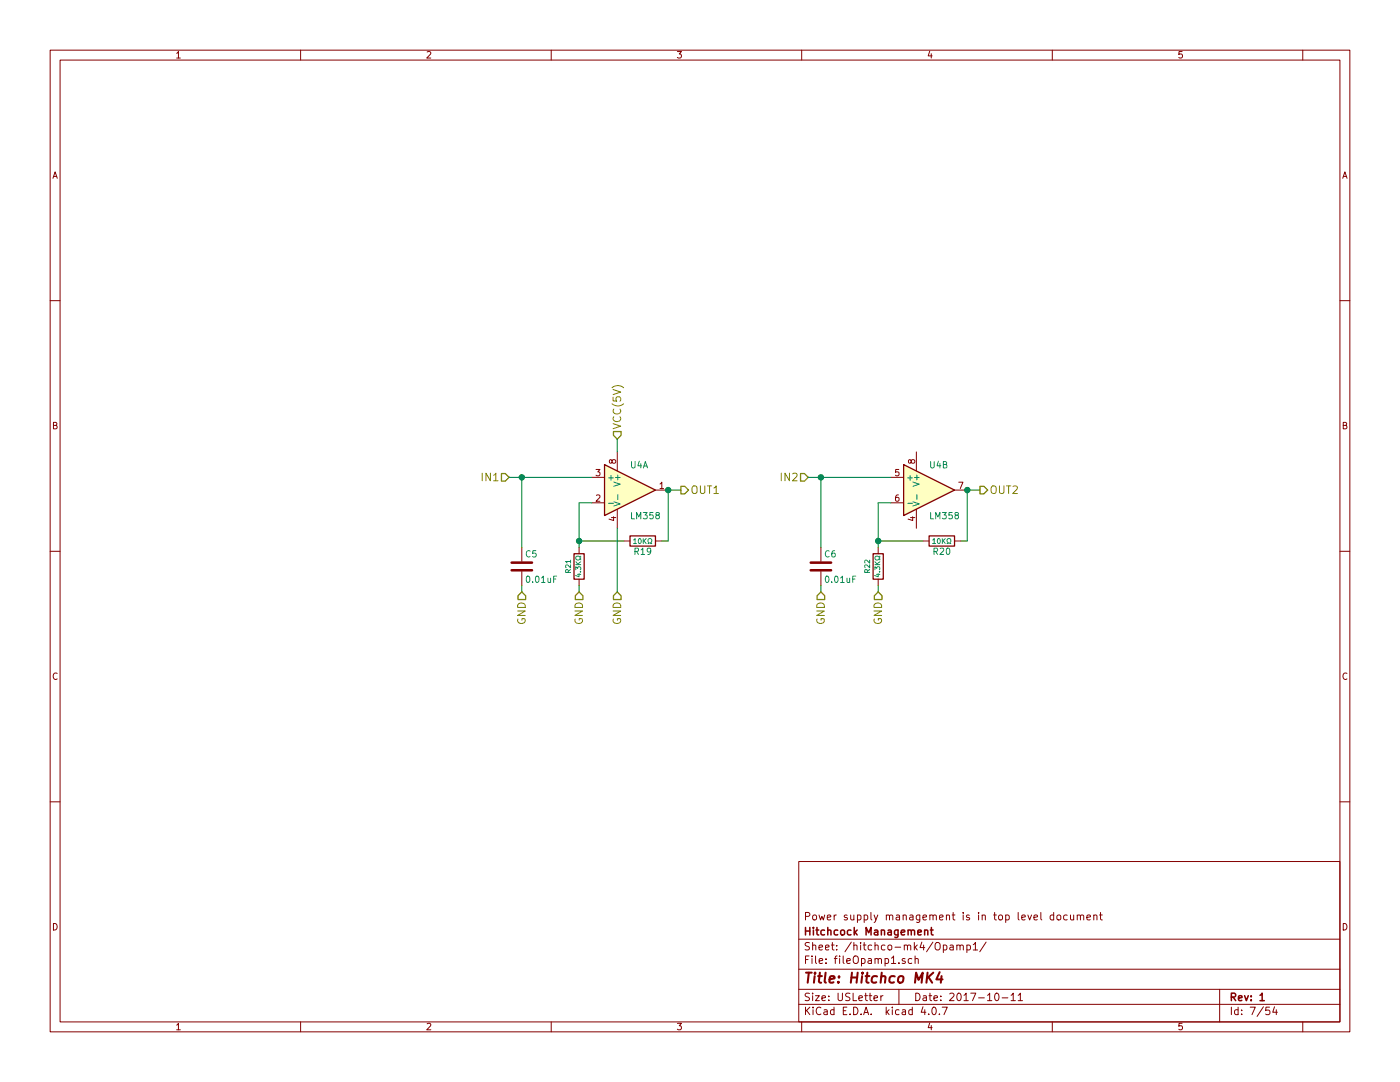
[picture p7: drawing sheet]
EESchema Schematic File Version 2
LIBS:power
LIBS:device
LIBS:switches
LIBS:relays
LIBS:motors
LIBS:transistors
LIBS:conn
LIBS:linear
LIBS:regul
LIBS:74xx
LIBS:cmos4000
LIBS:adc-dac
LIBS:memory
LIBS:xilinx
LIBS:microcontrollers
LIBS:dsp
LIBS:microchip
LIBS:analog_switches
LIBS:motorola
LIBS:texas
LIBS:intel
LIBS:audio
LIBS:interface
LIBS:digital-audio
LIBS:philips
LIBS:display
LIBS:cypress
LIBS:siliconi
LIBS:opto
LIBS:atmel
LIBS:contrib
LIBS:valves
LIBS:freetronics_schematic
LIBS:cd4013b
LIBS:ncs3s1205sc
LIBS:lca715
LIBS:SN74HC595N
LIBS:CD74HC4067
LIBS:hitchco-mk4-cache
EELAYER 25 0
EELAYER END
$Descr USLetter 11000 8500
encoding utf-8
Sheet 7 54
Title "Hitchco MK4"
Date "2017-10-11"
Rev "1"
Comp "Hitchcock Management"
Comment1 "Power supply management is in top level document"
Comment2 ""
Comment3 ""
Comment4 ""
$EndDescr
$Comp
L LM358 U4
U 1 1
P 4950 3850
F 0 "U4" H 4950 4050 50  0000 L CNN
F 1 "LM358" H 4950 3650 50  0000 L CNN
F 2 "Housings_DIP:DIP-8_W7.62mm" H 4950 3850 50  0001 C CNN
F 3 "http://www.ti.com/lit/ds/symlink/lm358.pdf" H 4950 3850 50  0001 C CNN
F 4 "296-1395-5-ND" H 4950 4150 50  0001 C CNN "digikey-pn"
F 5 "LM358P" H 4950 4150 50  0001 C CNN "mfg-pn"
	1    4950 3850
	1    0    0    -1  
$EndComp
$Comp
L LM358 U4
U 2 1
P 7300 3850
F 0 "U4" H 7300 4050 50  0000 L CNN
F 1 "LM358" H 7300 3650 50  0000 L CNN
F 2 "Housings_DIP:DIP-8_W7.62mm" H 7300 3850 50  0001 C CNN
F 3 "http://www.ti.com/lit/ds/symlink/lm358.pdf" H 7300 3850 50  0001 C CNN
F 4 "296-1395-5-ND" H 7300 4150 50  0001 C CNN "digikey-pn"
F 5 "LM358P" H 7300 4150 50  0001 C CNN "mfg-pn"
	2    7300 3850
	1    0    0    -1  
$EndComp
$Comp
L R R19
U 1 1
P 5050 4250
F 0 "R19" V 5130 4250 50  0000 C CNN
F 1 "10KΩ" V 5050 4250 39  0000 C CNN
F 2 "Resistors_THT:R_Axial_DIN0204_L3.6mm_D1.6mm_P5.08mm_Horizontal" V 4980 4250 50  0001 C CNN
F 3 "" H 5050 4250 50  0001 C CNN
F 4 "BC10.0KXCT-ND" H 5130 4350 50  0001 C CNN "digikey-pn"
F 5 "MBA02040C1002FRP00" H 5130 4350 50  0001 C CNN "mfg-pn"
	1    5050 4250
	0    1    1    0   
$EndComp
$Comp
L R R21
U 1 1
P 4550 4450
F 0 "R21" V 4630 4450 39  0000 C CNN
F 1 "4.3KΩ" V 4550 4450 39  0000 C CNN
F 2 "Resistors_THT:R_Axial_DIN0204_L3.6mm_D1.6mm_P5.08mm_Horizontal" V 4480 4450 50  0001 C CNN
F 3 "" H 4550 4450 50  0001 C CNN
F 4 "BC3513CT-ND" H 4630 4550 50  0001 C CNN "digikey-pn"
F 5 "MBA02040C4301FC100" H 4630 4550 50  0001 C CNN "mfg-pn"
	1    4550 4450
	-1   0    0    1   
$EndComp
$Comp
L R R20
U 1 1
P 7400 4250
F 0 "R20" V 7480 4250 50  0000 C CNN
F 1 "10KΩ" V 7400 4250 39  0000 C CNN
F 2 "Resistors_THT:R_Axial_DIN0204_L3.6mm_D1.6mm_P5.08mm_Horizontal" V 7330 4250 50  0001 C CNN
F 3 "" H 7400 4250 50  0001 C CNN
F 4 "BC10.0KXCT-ND" H 7480 4350 50  0001 C CNN "digikey-pn"
F 5 "MBA02040C1002FRP00" H 7480 4350 50  0001 C CNN "mfg-pn"
	1    7400 4250
	0    1    1    0   
$EndComp
$Comp
L R R22
U 1 1
P 6900 4450
F 0 "R22" V 6980 4450 39  0000 C CNN
F 1 "4.3KΩ" V 6900 4450 39  0000 C CNN
F 2 "Resistors_THT:R_Axial_DIN0204_L3.6mm_D1.6mm_P5.08mm_Horizontal" V 6830 4450 50  0001 C CNN
F 3 "" H 6900 4450 50  0001 C CNN
F 4 "BC3513CT-ND" H 6980 4550 50  0001 C CNN "digikey-pn"
F 5 "MBA02040C4301FC100" H 6980 4550 50  0001 C CNN "mfg-pn"
	1    6900 4450
	-1   0    0    1   
$EndComp
$Comp
L C C5
U 1 1
P 4100 4450
F 0 "C5" H 4125 4550 50  0000 L CNN
F 1 "0.01uF" H 4125 4350 50  0000 L CNN
F 2 "C_Rect_L5.08mm_W3.175mm_P2.54mm:C_Rect_L5.08mm_W3.175mm_P2.54mm" H 4138 4300 50  0001 C CNN
F 3 "http://datasheets.avx.com/AR-Series.pdf" H 4100 4450 50  0001 C CNN
F 4 "478-5095-ND" H 4125 4650 50  0001 C CNN "digikey-pn"
F 5 "AR205F103K4R" H 4125 4650 50  0001 C CNN "mfg-pn"
	1    4100 4450
	1    0    0    -1  
$EndComp
$Comp
L C C6
U 1 1
P 6450 4450
F 0 "C6" H 6475 4550 50  0000 L CNN
F 1 "0.01uF" H 6475 4350 50  0000 L CNN
F 2 "C_Rect_L5.08mm_W3.175mm_P2.54mm:C_Rect_L5.08mm_W3.175mm_P2.54mm" H 6488 4300 50  0001 C CNN
F 3 "http://datasheets.avx.com/AR-Series.pdf" H 6450 4450 50  0001 C CNN
F 4 "478-5095-ND" H 6475 4650 50  0001 C CNN "digikey-pn"
F 5 "AR205F103K4R" H 6475 4650 50  0001 C CNN "mfg-pn"
	1    6450 4450
	1    0    0    -1  
$EndComp
Text HLabel 5350 3850 2    60   Output ~ 0
OUT1
Text HLabel 7700 3850 2    60   Output ~ 0
OUT2
Text HLabel 4000 3750 0    60   Input ~ 0
IN1
Text HLabel 6350 3750 0    60   Input ~ 0
IN2
Text HLabel 4100 4650 3    60   Input ~ 0
GND
Text HLabel 4550 4650 3    60   Input ~ 0
GND
Text HLabel 4850 4650 3    60   Input ~ 0
GND
Text HLabel 6450 4650 3    60   Input ~ 0
GND
Text HLabel 6900 4650 3    60   Input ~ 0
GND
Text HLabel 4850 3450 1    60   Input ~ 0
VCC(5V)
Wire Wire Line
	4550 4250 4900 4250
Wire Wire Line
	5250 4250 5200 4250
Wire Wire Line
	4650 3950 4550 3950
Wire Wire Line
	4550 3950 4550 4300
Wire Wire Line
	4550 4650 4550 4600
Wire Wire Line
	7550 4250 7600 4250
Wire Wire Line
	7600 4250 7600 3850
Wire Wire Line
	6900 4650 6900 4600
Wire Wire Line
	6900 3950 6900 4300
Wire Wire Line
	6900 4250 7250 4250
Wire Wire Line
	6900 3950 7000 3950
Wire Wire Line
	4850 4650 4850 4150
Wire Wire Line
	4850 3550 4850 3450
Wire Wire Line
	5250 3850 5350 3850
Wire Wire Line
	7600 3850 7700 3850
Wire Wire Line
	4000 3750 4650 3750
Wire Wire Line
	4100 4300 4100 3750
Wire Wire Line
	6450 4300 6450 3750
Wire Wire Line
	6350 3750 7000 3750
Wire Wire Line
	4100 4600 4100 4650
Wire Wire Line
	6450 4650 6450 4600
Wire Wire Line
	5250 3850 5250 4250
Connection ~ 4550 4250
Connection ~ 6900 4250
Connection ~ 5250 3850
Connection ~ 7600 3850
Connection ~ 4100 3750
Connection ~ 6450 3750
$EndSCHEMATC
